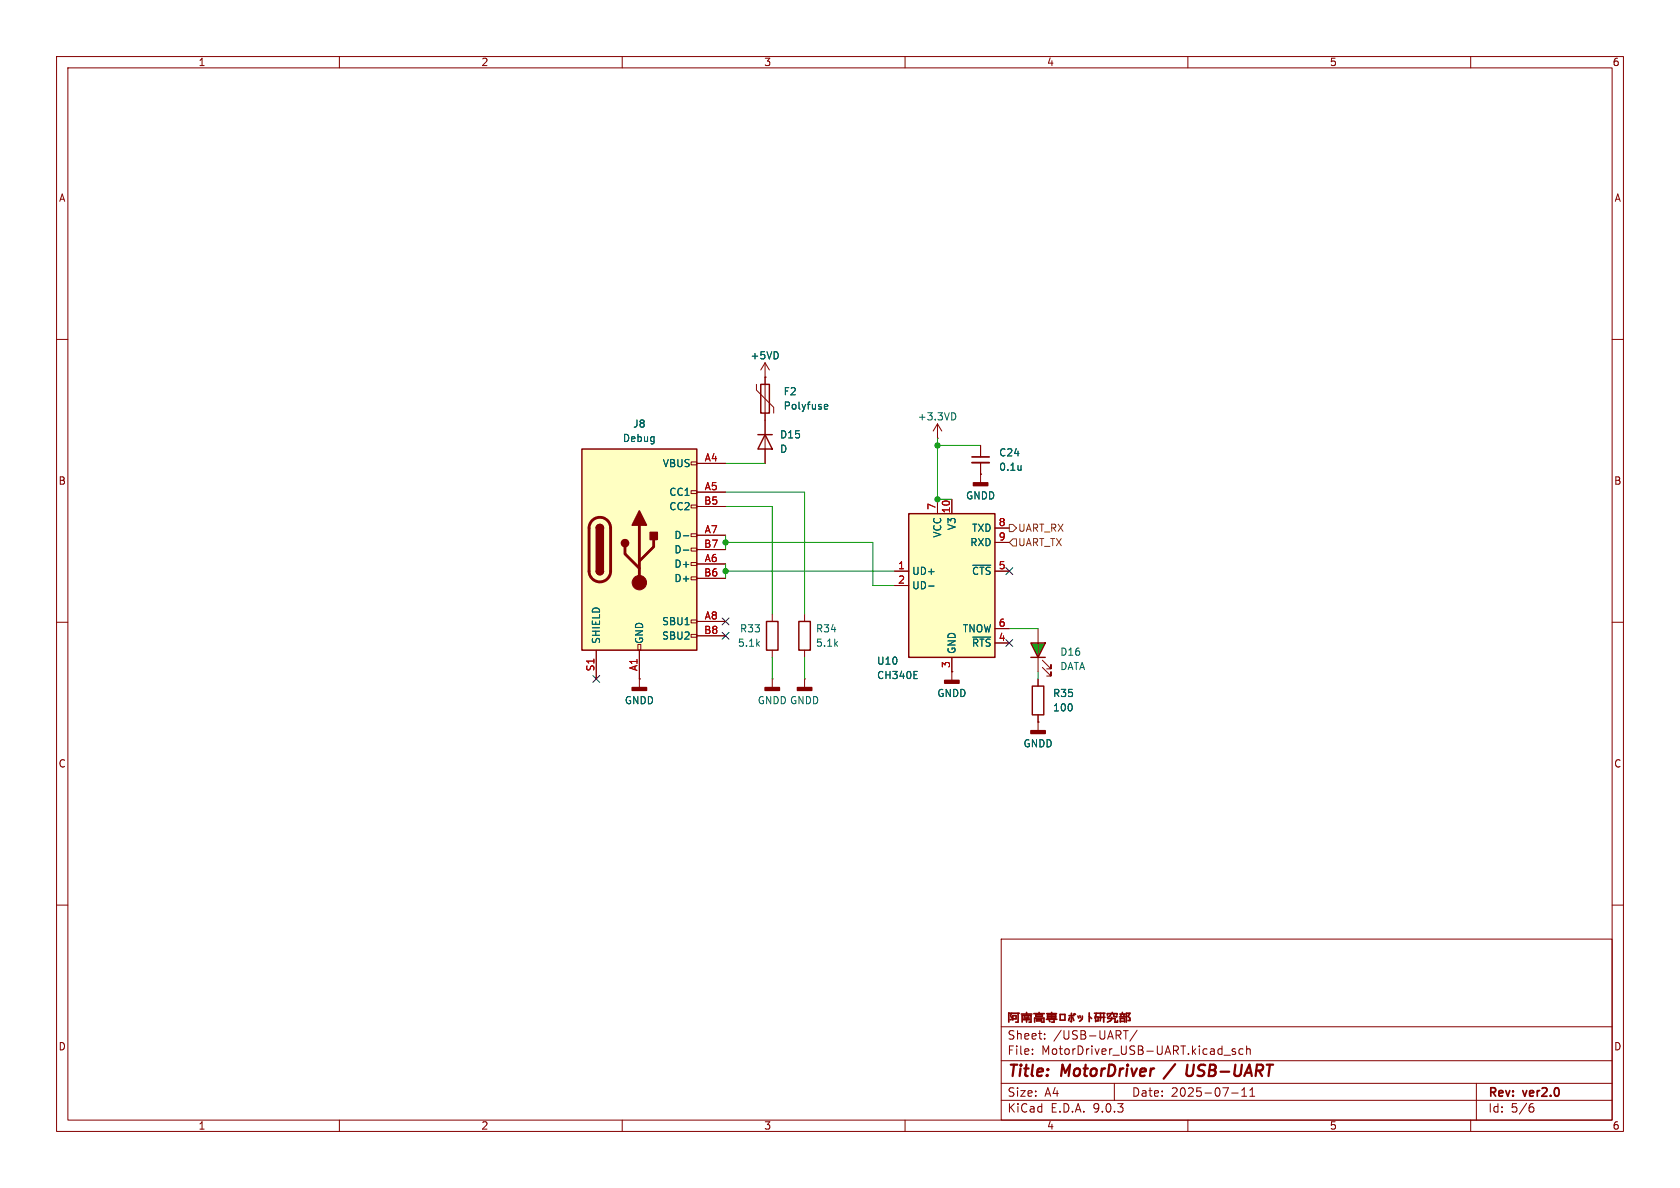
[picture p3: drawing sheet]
(kicad_sch
 (version 20250114)
 (generator "eeschema")
 (generator_version "9.0")
 (paper "A4")
 (title_block
  (title "MotorDriver / USB-UART")
  (date "2025-07-11")
  (rev "ver2.0")
  (company "阿南高専ロボット研究部"))
 (lib_symbols
  (symbol "Anan-Robo_Symbol_Library:+3.3VD"
   (power)
   (pin_numbers (hide yes))
   (pin_names
    (offset 0) (hide yes)) (exclude_from_sim no) (in_bom yes) (on_board yes)
   (property "Reference" "#PWR" (at 0 -3.81 0) (effects (font (size 1.27 1.27)) (hide yes)))
   (property "Value" "+3.3VD" (at 0 3.81 0) (effects (font (size 1.27 1.27))))
   (property "Footprint" "" (at 0 0 0) (effects (font (size 1.27 1.27)) (hide yes)))
   (property "Datasheet" "" (at 0 0 0) (effects (font (size 1.27 1.27)) (hide yes)))
   (property "Description" "Power symbol creates a global label with name \"+3.3VD\"" (at 0 0 0) (effects (font (size 1.27 1.27)) (hide yes)))
   (symbol "+3.3VD_0_1"
    (polyline (pts (xy -0.762 1.27) (xy 0 2.54)) (stroke (width 0) (type default)) (fill (type none)))
    (polyline (pts (xy 0 2.54) (xy 0.762 1.27)) (stroke (width 0) (type default)) (fill (type none)))
    (polyline (pts (xy 0 0) (xy 0 2.54)) (stroke (width 0) (type default)) (fill (type none))))
   (symbol "+3.3VD_1_1"
    (pin power_in line (at 0 0 90) (length 0) (name "~" (effects (font (size 1.27 1.27)))) (number "1" (effects (font (size 1.27 1.27))))))
   (embedded_fonts no))
  (symbol "Connector:USB_C_Receptacle_USB2.0_16P"
   (pin_names
    (offset 1.016)) (exclude_from_sim no) (in_bom yes) (on_board yes)
   (property "Reference" "J" (at 0 22.225 0) (effects (font (size 1.27 1.27))))
   (property "Value" "USB_C_Receptacle_USB2.0_16P" (at 0 19.685 0) (effects (font (size 1.27 1.27))))
   (property "Footprint" "" (at 3.81 0 0) (effects (font (size 1.27 1.27)) (hide yes)))
   (property "Datasheet" "https://www.usb.org/sites/default/files/documents/usb_type-c.zip" (at 3.81 0 0) (effects (font (size 1.27 1.27)) (hide yes)))
   (property "Description" "USB 2.0-only 16P Type-C Receptacle connector" (at 0 0 0) (effects (font (size 1.27 1.27)) (hide yes)))
   (symbol "USB_C_Receptacle_USB2.0_16P_0_0"
    (rectangle (start -0.254 -17.78) (end 0.254 -16.764) (stroke (width 0) (type default)) (fill (type none)))
    (rectangle (start 10.16 15.494) (end 9.144 14.986) (stroke (width 0) (type default)) (fill (type none)))
    (rectangle (start 10.16 10.414) (end 9.144 9.906) (stroke (width 0) (type default)) (fill (type none)))
    (rectangle (start 10.16 7.874) (end 9.144 7.366) (stroke (width 0) (type default)) (fill (type none)))
    (rectangle (start 10.16 2.794) (end 9.144 2.286) (stroke (width 0) (type default)) (fill (type none)))
    (rectangle (start 10.16 0.254) (end 9.144 -0.254) (stroke (width 0) (type default)) (fill (type none)))
    (rectangle (start 10.16 -2.286) (end 9.144 -2.794) (stroke (width 0) (type default)) (fill (type none)))
    (rectangle (start 10.16 -4.826) (end 9.144 -5.334) (stroke (width 0) (type default)) (fill (type none)))
    (rectangle (start 10.16 -12.446) (end 9.144 -12.954) (stroke (width 0) (type default)) (fill (type none)))
    (rectangle (start 10.16 -14.986) (end 9.144 -15.494) (stroke (width 0) (type default)) (fill (type none))))
   (symbol "USB_C_Receptacle_USB2.0_16P_0_1"
    (rectangle (start -10.16 17.78) (end 10.16 -17.78) (stroke (width 0.254) (type default)) (fill (type background)))
    (polyline (pts (xy -8.89 -3.81) (xy -8.89 3.81)) (stroke (width 0.508) (type default)) (fill (type none)))
    (rectangle (start -7.62 -3.81) (end -6.35 3.81) (stroke (width 0.254) (type default)) (fill (type outline)))
    (arc (start -7.62 3.81) (mid -6.985 4.4423) (end -6.35 3.81) (stroke (width 0.254) (type default)) (fill (type none)))
    (arc (start -7.62 3.81) (mid -6.985 4.4423) (end -6.35 3.81) (stroke (width 0.254) (type default)) (fill (type outline)))
    (arc (start -8.89 3.81) (mid -6.985 5.7067) (end -5.08 3.81) (stroke (width 0.508) (type default)) (fill (type none)))
    (arc (start -5.08 -3.81) (mid -6.985 -5.7067) (end -8.89 -3.81) (stroke (width 0.508) (type default)) (fill (type none)))
    (arc (start -6.35 -3.81) (mid -6.985 -4.4423) (end -7.62 -3.81) (stroke (width 0.254) (type default)) (fill (type none)))
    (arc (start -6.35 -3.81) (mid -6.985 -4.4423) (end -7.62 -3.81) (stroke (width 0.254) (type default)) (fill (type outline)))
    (polyline (pts (xy -5.08 3.81) (xy -5.08 -3.81)) (stroke (width 0.508) (type default)) (fill (type none)))
    (circle (center -2.54 1.143) (radius 0.635) (stroke (width 0.254) (type default)) (fill (type outline)))
    (polyline (pts (xy -1.27 4.318) (xy 0 6.858) (xy 1.27 4.318) (xy -1.27 4.318)) (stroke (width 0.254) (type default)) (fill (type outline)))
    (polyline (pts (xy 0 -2.032) (xy 2.54 0.508) (xy 2.54 1.778)) (stroke (width 0.508) (type default)) (fill (type none)))
    (polyline (pts (xy 0 -3.302) (xy -2.54 -0.762) (xy -2.54 0.508)) (stroke (width 0.508) (type default)) (fill (type none)))
    (polyline (pts (xy 0 -5.842) (xy 0 4.318)) (stroke (width 0.508) (type default)) (fill (type none)))
    (circle (center 0 -5.842) (radius 1.27) (stroke (width 0) (type default)) (fill (type outline)))
    (rectangle (start 1.905 1.778) (end 3.175 3.048) (stroke (width 0.254) (type default)) (fill (type outline))))
   (symbol "USB_C_Receptacle_USB2.0_16P_1_1"
    (pin passive line (at -7.62 -22.86 90) (length 5.08) (name "SHIELD" (effects (font (size 1.27 1.27)))) (number "S1" (effects (font (size 1.27 1.27)))))
    (pin passive line (at 0 -22.86 90) (length 5.08) (name "GND" (effects (font (size 1.27 1.27)))) (number "A1" (effects (font (size 1.27 1.27)))))
    (pin passive line (at 0 -22.86 90) (length 5.08) (hide yes) (name "GND" (effects (font (size 1.27 1.27)))) (number "A12" (effects (font (size 1.27 1.27)))))
    (pin passive line (at 0 -22.86 90) (length 5.08) (hide yes) (name "GND" (effects (font (size 1.27 1.27)))) (number "B1" (effects (font (size 1.27 1.27)))))
    (pin passive line (at 0 -22.86 90) (length 5.08) (hide yes) (name "GND" (effects (font (size 1.27 1.27)))) (number "B12" (effects (font (size 1.27 1.27)))))
    (pin passive line (at 15.24 15.24 180) (length 5.08) (name "VBUS" (effects (font (size 1.27 1.27)))) (number "A4" (effects (font (size 1.27 1.27)))))
    (pin passive line (at 15.24 15.24 180) (length 5.08) (hide yes) (name "VBUS" (effects (font (size 1.27 1.27)))) (number "A9" (effects (font (size 1.27 1.27)))))
    (pin passive line (at 15.24 15.24 180) (length 5.08) (hide yes) (name "VBUS" (effects (font (size 1.27 1.27)))) (number "B4" (effects (font (size 1.27 1.27)))))
    (pin passive line (at 15.24 15.24 180) (length 5.08) (hide yes) (name "VBUS" (effects (font (size 1.27 1.27)))) (number "B9" (effects (font (size 1.27 1.27)))))
    (pin bidirectional line (at 15.24 10.16 180) (length 5.08) (name "CC1" (effects (font (size 1.27 1.27)))) (number "A5" (effects (font (size 1.27 1.27)))))
    (pin bidirectional line (at 15.24 7.62 180) (length 5.08) (name "CC2" (effects (font (size 1.27 1.27)))) (number "B5" (effects (font (size 1.27 1.27)))))
    (pin bidirectional line (at 15.24 2.54 180) (length 5.08) (name "D-" (effects (font (size 1.27 1.27)))) (number "A7" (effects (font (size 1.27 1.27)))))
    (pin bidirectional line (at 15.24 0 180) (length 5.08) (name "D-" (effects (font (size 1.27 1.27)))) (number "B7" (effects (font (size 1.27 1.27)))))
    (pin bidirectional line (at 15.24 -2.54 180) (length 5.08) (name "D+" (effects (font (size 1.27 1.27)))) (number "A6" (effects (font (size 1.27 1.27)))))
    (pin bidirectional line (at 15.24 -5.08 180) (length 5.08) (name "D+" (effects (font (size 1.27 1.27)))) (number "B6" (effects (font (size 1.27 1.27)))))
    (pin bidirectional line (at 15.24 -12.7 180) (length 5.08) (name "SBU1" (effects (font (size 1.27 1.27)))) (number "A8" (effects (font (size 1.27 1.27)))))
    (pin bidirectional line (at 15.24 -15.24 180) (length 5.08) (name "SBU2" (effects (font (size 1.27 1.27)))) (number "B8" (effects (font (size 1.27 1.27))))))
   (embedded_fonts no))
  (symbol "Device:C_Small"
   (pin_numbers (hide yes))
   (pin_names
    (offset 0.254) (hide yes)) (exclude_from_sim no) (in_bom yes) (on_board yes)
   (property "Reference" "C" (at 0.254 1.778 0) (effects (font (size 1.27 1.27)) (justify left)))
   (property "Value" "C_Small" (at 0.254 -2.032 0) (effects (font (size 1.27 1.27)) (justify left)))
   (property "Footprint" "" (at 0 0 0) (effects (font (size 1.27 1.27)) (hide yes)))
   (property "Datasheet" "~" (at 0 0 0) (effects (font (size 1.27 1.27)) (hide yes)))
   (property "Description" "Unpolarized capacitor, small symbol" (at 0 0 0) (effects (font (size 1.27 1.27)) (hide yes)))
   (symbol "C_Small_0_1"
    (polyline (pts (xy -1.524 0.508) (xy 1.524 0.508)) (stroke (width 0.3048) (type default)) (fill (type none)))
    (polyline (pts (xy -1.524 -0.508) (xy 1.524 -0.508)) (stroke (width 0.3302) (type default)) (fill (type none))))
   (symbol "C_Small_1_1"
    (pin passive line (at 0 2.54 270) (length 2.032) (name "~" (effects (font (size 1.27 1.27)))) (number "1" (effects (font (size 1.27 1.27)))))
    (pin passive line (at 0 -2.54 90) (length 2.032) (name "~" (effects (font (size 1.27 1.27)))) (number "2" (effects (font (size 1.27 1.27))))))
   (embedded_fonts no))
  (symbol "Device:D"
   (pin_numbers (hide yes))
   (pin_names
    (offset 1.016) (hide yes)) (exclude_from_sim no) (in_bom yes) (on_board yes)
   (property "Reference" "D9" (at 1.2701 -2.54 90) (effects (font (size 1.27 1.27)) (justify right)))
   (property "Value" "DATA" (at -1.2699 -2.54 90) (effects (font (size 1.27 1.27)) (justify right)))
   (property "Footprint" "" (at 0 0 0) (effects (font (size 1.27 1.27)) (hide yes)))
   (property "Datasheet" "~" (at 0 0 0) (effects (font (size 1.27 1.27)) (hide yes)))
   (property "Description" "Diode" (at 0 0 0) (effects (font (size 1.27 1.27)) (hide yes)))
   (property "Sim.Device" "D" (at 0 0 0) (effects (font (size 1.27 1.27)) (hide yes)))
   (property "Sim.Pins" "1=K 2=A" (at 0 0 0) (effects (font (size 1.27 1.27)) (hide yes)))
   (symbol "D_0_1"
    (polyline (pts (xy -1.27 1.27) (xy -1.27 -1.27)) (stroke (width 0.254) (type default)) (fill (type none)))
    (polyline (pts (xy 1.27 1.27) (xy 1.27 -1.27) (xy -1.27 0) (xy 1.27 1.27)) (stroke (width 0.254) (type default)) (fill (type none)))
    (polyline (pts (xy 1.27 0) (xy -1.27 0)) (stroke (width 0) (type default)) (fill (type none))))
   (symbol "D_1_1"
    (pin passive line (at -3.81 0 0) (length 2.54) (name "K" (effects (font (size 1.27 1.27)))) (number "1" (effects (font (size 1.27 1.27)))))
    (pin passive line (at 3.81 0 180) (length 2.54) (name "A" (effects (font (size 1.27 1.27)))) (number "2" (effects (font (size 1.27 1.27))))))
   (embedded_fonts no))
  (symbol "Device:LED"
   (pin_numbers (hide yes))
   (pin_names
    (offset 1.016) (hide yes)) (exclude_from_sim no) (in_bom yes) (on_board yes)
   (property "Reference" "D10" (at -0.3174 -3.81 90) (effects (font (size 1.27 1.27)) (justify right)))
   (property "Value" "DATA" (at -2.8574 -3.81 90) (effects (font (size 1.27 1.27)) (justify right)))
   (property "Footprint" "" (at 0 0 0) (effects (font (size 1.27 1.27)) (hide yes)))
   (property "Datasheet" "~" (at 0 0 0) (effects (font (size 1.27 1.27)) (hide yes)))
   (property "Description" "Light emitting diode" (at 0 0 0) (effects (font (size 1.27 1.27)) (hide yes)))
   (property "Sim.Pins" "1=K 2=A" (at 0 0 0) (effects (font (size 1.27 1.27)) (hide yes)))
   (symbol "LED_0_1"
    (polyline (pts (xy -3.048 -0.762) (xy -4.572 -2.286) (xy -3.81 -2.286) (xy -4.572 -2.286) (xy -4.572 -1.524)) (stroke (width 0) (type default)) (fill (type none)))
    (polyline (pts (xy -1.778 -0.762) (xy -3.302 -2.286) (xy -2.54 -2.286) (xy -3.302 -2.286) (xy -3.302 -1.524)) (stroke (width 0) (type default)) (fill (type none)))
    (polyline (pts (xy -1.27 0) (xy 1.27 0)) (stroke (width 0) (type default)) (fill (type none)))
    (polyline (pts (xy -1.27 -1.27) (xy -1.27 1.27)) (stroke (width 0.254) (type default)) (fill (type none)))
    (polyline (pts (xy 1.27 -1.27) (xy 1.27 1.27) (xy -1.27 0) (xy 1.27 -1.27)) (stroke (width 0.254) (type default)) (fill (type color) (color 0 191 0 1))))
   (symbol "LED_1_1"
    (pin passive line (at -3.81 0 0) (length 2.54) (name "K" (effects (font (size 1.27 1.27)))) (number "1" (effects (font (size 1.27 1.27)))))
    (pin passive line (at 3.81 0 180) (length 2.54) (name "A" (effects (font (size 1.27 1.27)))) (number "2" (effects (font (size 1.27 1.27))))))
   (embedded_fonts no))
  (symbol "Device:Polyfuse"
   (pin_numbers (hide yes))
   (pin_names
    (offset 0)) (exclude_from_sim no) (in_bom yes) (on_board yes)
   (property "Reference" "F" (at -2.54 0 90) (effects (font (size 1.27 1.27))))
   (property "Value" "Polyfuse" (at 2.54 0 90) (effects (font (size 1.27 1.27))))
   (property "Footprint" "" (at 1.27 -5.08 0) (effects (font (size 1.27 1.27)) (justify left) (hide yes)))
   (property "Datasheet" "~" (at 0 0 0) (effects (font (size 1.27 1.27)) (hide yes)))
   (property "Description" "Resettable fuse, polymeric positive temperature coefficient" (at 0 0 0) (effects (font (size 1.27 1.27)) (hide yes)))
   (symbol "Polyfuse_0_1"
    (polyline (pts (xy -1.524 2.54) (xy -1.524 1.524) (xy 1.524 -1.524) (xy 1.524 -2.54)) (stroke (width 0) (type default)) (fill (type none)))
    (rectangle (start -0.762 2.54) (end 0.762 -2.54) (stroke (width 0.254) (type default)) (fill (type none)))
    (polyline (pts (xy 0 2.54) (xy 0 -2.54)) (stroke (width 0) (type default)) (fill (type none))))
   (symbol "Polyfuse_1_1"
    (pin passive line (at 0 3.81 270) (length 1.27) (name "~" (effects (font (size 1.27 1.27)))) (number "1" (effects (font (size 1.27 1.27)))))
    (pin passive line (at 0 -3.81 90) (length 1.27) (name "~" (effects (font (size 1.27 1.27)))) (number "2" (effects (font (size 1.27 1.27))))))
   (embedded_fonts no))
  (symbol "Device:R"
   (pin_numbers (hide yes))
   (pin_names
    (offset 0)) (exclude_from_sim no) (in_bom yes) (on_board yes)
   (property "Reference" "R" (at 2.032 0 90) (effects (font (size 1.27 1.27))))
   (property "Value" "R" (at 0 0 90) (effects (font (size 1.27 1.27))))
   (property "Footprint" "" (at -1.778 0 90) (effects (font (size 1.27 1.27)) (hide yes)))
   (property "Datasheet" "~" (at 0 0 0) (effects (font (size 1.27 1.27)) (hide yes)))
   (property "Description" "Resistor" (at 0 0 0) (effects (font (size 1.27 1.27)) (hide yes)))
   (symbol "R_0_1"
    (rectangle (start -1.016 -2.54) (end 1.016 2.54) (stroke (width 0.254) (type default)) (fill (type none))))
   (symbol "R_1_1"
    (pin passive line (at 0 3.81 270) (length 1.27) (name "~" (effects (font (size 1.27 1.27)))) (number "1" (effects (font (size 1.27 1.27)))))
    (pin passive line (at 0 -3.81 90) (length 1.27) (name "~" (effects (font (size 1.27 1.27)))) (number "2" (effects (font (size 1.27 1.27))))))
   (embedded_fonts no))
  (symbol "Interface_USB:CH340E" (exclude_from_sim no) (in_bom yes) (on_board yes)
   (property "Reference" "U" (at -5.08 13.97 0) (effects (font (size 1.27 1.27)) (justify right)))
   (property "Value" "CH340E" (at 1.27 13.97 0) (effects (font (size 1.27 1.27)) (justify left)))
   (property "Footprint" "Package_SO:MSOP-10_3x3mm_P0.5mm" (at 1.27 -13.97 0) (effects (font (size 1.27 1.27)) (justify left) (hide yes)))
   (property "Datasheet" "https://www.mpja.com/download/35227cpdata.pdf" (at -8.89 20.32 0) (effects (font (size 1.27 1.27)) (hide yes)))
   (property "Description" "USB serial converter, UART, MSOP-10" (at 0 0 0) (effects (font (size 1.27 1.27)) (hide yes)))
   (symbol "CH340E_0_1"
    (rectangle (start -7.62 12.7) (end 7.62 -12.7) (stroke (width 0.254) (type default)) (fill (type background))))
   (symbol "CH340E_1_1"
    (pin bidirectional line (at -10.16 2.54 0) (length 2.54) (name "UD+" (effects (font (size 1.27 1.27)))) (number "1" (effects (font (size 1.27 1.27)))))
    (pin bidirectional line (at -10.16 0 0) (length 2.54) (name "UD-" (effects (font (size 1.27 1.27)))) (number "2" (effects (font (size 1.27 1.27)))))
    (pin power_in line (at -2.54 15.24 270) (length 2.54) (name "VCC" (effects (font (size 1.27 1.27)))) (number "7" (effects (font (size 1.27 1.27)))))
    (pin power_out line (at 0 15.24 270) (length 2.54) (name "V3" (effects (font (size 1.27 1.27)))) (number "10" (effects (font (size 1.27 1.27)))))
    (pin power_in line (at 0 -15.24 90) (length 2.54) (name "GND" (effects (font (size 1.27 1.27)))) (number "3" (effects (font (size 1.27 1.27)))))
    (pin output line (at 10.16 10.16 180) (length 2.54) (name "TXD" (effects (font (size 1.27 1.27)))) (number "8" (effects (font (size 1.27 1.27)))))
    (pin input line (at 10.16 7.62 180) (length 2.54) (name "RXD" (effects (font (size 1.27 1.27)))) (number "9" (effects (font (size 1.27 1.27)))))
    (pin input line (at 10.16 2.54 180) (length 2.54) (name "~{CTS}" (effects (font (size 1.27 1.27)))) (number "5" (effects (font (size 1.27 1.27)))))
    (pin output line (at 10.16 -7.62 180) (length 2.54) (name "TNOW" (effects (font (size 1.27 1.27)))) (number "6" (effects (font (size 1.27 1.27)))))
    (pin output line (at 10.16 -10.16 180) (length 2.54) (name "~{RTS}" (effects (font (size 1.27 1.27)))) (number "4" (effects (font (size 1.27 1.27))))))
   (embedded_fonts no))
  (symbol "power:+5VD"
   (power)
   (pin_numbers (hide yes))
   (pin_names
    (offset 0) (hide yes)) (exclude_from_sim no) (in_bom yes) (on_board yes)
   (property "Reference" "#PWR" (at 0 -3.81 0) (effects (font (size 1.27 1.27)) (hide yes)))
   (property "Value" "+5VD" (at 0 3.556 0) (effects (font (size 1.27 1.27))))
   (property "Footprint" "" (at 0 0 0) (effects (font (size 1.27 1.27)) (hide yes)))
   (property "Datasheet" "" (at 0 0 0) (effects (font (size 1.27 1.27)) (hide yes)))
   (property "Description" "Power symbol creates a global label with name \"+5VD\"" (at 0 0 0) (effects (font (size 1.27 1.27)) (hide yes)))
   (symbol "+5VD_0_1"
    (polyline (pts (xy -0.762 1.27) (xy 0 2.54)) (stroke (width 0) (type default)) (fill (type none)))
    (polyline (pts (xy 0 2.54) (xy 0.762 1.27)) (stroke (width 0) (type default)) (fill (type none)))
    (polyline (pts (xy 0 0) (xy 0 2.54)) (stroke (width 0) (type default)) (fill (type none))))
   (symbol "+5VD_1_1"
    (pin power_in line (at 0 0 90) (length 0) (name "~" (effects (font (size 1.27 1.27)))) (number "1" (effects (font (size 1.27 1.27))))))
   (embedded_fonts no))
  (symbol "power:GNDD"
   (power)
   (pin_numbers (hide yes))
   (pin_names
    (offset 0) (hide yes)) (exclude_from_sim no) (in_bom yes) (on_board yes)
   (property "Reference" "#PWR" (at 0 -6.35 0) (effects (font (size 1.27 1.27)) (hide yes)))
   (property "Value" "GNDD" (at 0 -3.175 0) (effects (font (size 1.27 1.27))))
   (property "Footprint" "" (at 0 0 0) (effects (font (size 1.27 1.27)) (hide yes)))
   (property "Datasheet" "" (at 0 0 0) (effects (font (size 1.27 1.27)) (hide yes)))
   (property "Description" "Power symbol creates a global label with name \"GNDD\" , digital ground" (at 0 0 0) (effects (font (size 1.27 1.27)) (hide yes)))
   (symbol "GNDD_0_1"
    (rectangle (start -1.27 -1.524) (end 1.27 -2.032) (stroke (width 0.254) (type default)) (fill (type outline)))
    (polyline (pts (xy 0 0) (xy 0 -1.524)) (stroke (width 0) (type default)) (fill (type none))))
   (symbol "GNDD_1_1"
    (pin power_in line (at 0 0 270) (length 0) (name "~" (effects (font (size 1.27 1.27)))) (number "1" (effects (font (size 1.27 1.27))))))
   (embedded_fonts no)))
 (junction
  (at 128.27 100.965)
  (diameter 0)
  (color 0 0 0 0))
 (junction
  (at 165.735 88.265)
  (diameter 0)
  (color 0 0 0 0))
 (junction
  (at 128.27 95.885)
  (diameter 0)
  (color 0 0 0 0))
 (junction
  (at 165.735 78.74)
  (diameter 0)
  (color 0 0 0 0))
 (no_connect
  (at 128.27 112.395))
 (no_connect
  (at 105.41 120.015))
 (no_connect
  (at 178.435 113.665))
 (no_connect
  (at 178.435 100.965))
 (no_connect
  (at 128.27 109.855))
 (wire
  (pts (xy 136.525 116.205) (xy 136.525 120.015))
  (stroke (width 0) (type default)))
 (wire
  (pts (xy 154.305 103.505) (xy 154.305 95.885))
  (stroke (width 0) (type default)))
 (wire
  (pts (xy 165.735 88.265) (xy 168.275 88.265))
  (stroke (width 0) (type default)))
 (wire
  (pts (xy 173.355 78.74) (xy 165.735 78.74))
  (stroke (width 0) (type default)))
 (wire
  (pts (xy 128.27 81.915) (xy 135.255 81.915))
  (stroke (width 0) (type default)))
 (wire
  (pts (xy 158.115 103.505) (xy 154.305 103.505))
  (stroke (width 0) (type default)))
 (wire
  (pts (xy 128.27 86.995) (xy 142.24 86.995))
  (stroke (width 0) (type default)))
 (wire
  (pts (xy 154.305 95.885) (xy 128.27 95.885))
  (stroke (width 0) (type default)))
 (wire
  (pts (xy 142.24 86.995) (xy 142.24 108.585))
  (stroke (width 0) (type default)))
 (wire
  (pts (xy 128.27 100.965) (xy 158.115 100.965))
  (stroke (width 0) (type default)))
 (wire
  (pts (xy 128.27 99.695) (xy 128.27 100.965))
  (stroke (width 0) (type default)))
 (wire
  (pts (xy 128.27 89.535) (xy 136.525 89.535))
  (stroke (width 0) (type default)))
 (wire
  (pts (xy 183.515 118.745) (xy 183.515 120.015))
  (stroke (width 0) (type default)))
 (wire
  (pts (xy 128.27 94.615) (xy 128.27 95.885))
  (stroke (width 0) (type default)))
 (wire
  (pts (xy 136.525 89.535) (xy 136.525 108.585))
  (stroke (width 0) (type default)))
 (wire
  (pts (xy 165.735 78.74) (xy 165.735 88.265))
  (stroke (width 0) (type default)))
 (wire
  (pts (xy 128.27 100.965) (xy 128.27 102.235))
  (stroke (width 0) (type default)))
 (wire
  (pts (xy 128.27 95.885) (xy 128.27 97.155))
  (stroke (width 0) (type default)))
 (wire
  (pts (xy 178.435 111.125) (xy 183.515 111.125))
  (stroke (width 0) (type default)))
 (wire
  (pts (xy 165.735 77.47) (xy 165.735 78.74))
  (stroke (width 0) (type default)))
 (wire
  (pts (xy 142.24 116.205) (xy 142.24 120.015))
  (stroke (width 0) (type default)))
 (hierarchical_label "UART_TX"
  (shape input)
  (at 178.435 95.885 0)
  (effects (font (size 1.27 1.27)) (justify left)))
 (hierarchical_label "UART_RX"
  (shape output)
  (at 178.435 93.345 0)
  (effects (font (size 1.27 1.27)) (justify left)))
 (symbol
  (lib_id "Connector:USB_C_Receptacle_USB2.0_16P")
  (at 113.03 97.155 0)
  (unit 1)
  (exclude_from_sim no)
  (in_bom yes)
  (on_board yes)
  (dnp no)
  (property "Reference" "J8" (at 113.03 74.93 0) (effects (font (size 1.27 1.27))))
  (property "Value" "Debug" (at 113.03 77.47 0) (effects (font (size 1.27 1.27))))
  (property "Footprint" "Connector_USB:USB_C_Receptacle_GCT_USB4105-xx-A_16P_TopMnt_Horizontal" (at 116.84 97.155 0) (effects (font (size 1.27 1.27)) (hide yes)))
  (property "Datasheet" "https://www.usb.org/sites/default/files/documents/usb_type-c.zip" (at 116.84 97.155 0) (effects (font (size 1.27 1.27)) (hide yes)))
  (property "Description" "USB 2.0-only 16P Type-C Receptacle connector" (at 113.03 97.155 0) (effects (font (size 1.27 1.27)) (hide yes)))
  (property "Name" "5077CR-16-SMC2-BK-TR" (at 113.03 97.155 0) (effects (font (size 1.27 1.27)) (hide yes)))
  (property "URL" "https://akizukidenshi.com/catalog/g/g114356/" (at 113.03 97.155 0) (effects (font (size 1.27 1.27)) (hide yes)))
  (property "Price" "110" (at 113.03 97.155 0) (effects (font (size 1.27 1.27)) (hide yes)))
  (pin "B8")
  (pin "B1")
  (pin "B4")
  (pin "B12")
  (pin "B9")
  (pin "A12")
  (pin "B5")
  (pin "A7")
  (pin "B7")
  (pin "A6")
  (pin "A9")
  (pin "B6")
  (pin "A5")
  (pin "A8")
  (pin "S1")
  (pin "A1")
  (pin "A4"))
 (symbol
  (lib_id "Device:Polyfuse")
  (at 135.255 70.485 0)
  (unit 1)
  (exclude_from_sim no)
  (in_bom yes)
  (on_board yes)
  (dnp no)
  (fields_autoplaced yes)
  (property "Reference" "F2" (at 138.43 69.2149 0) (effects (font (size 1.27 1.27)) (justify left)))
  (property "Value" "Polyfuse" (at 138.43 71.7549 0) (effects (font (size 1.27 1.27)) (justify left)))
  (property "Footprint" "Anan-Robo_Footprint_Library:MF-FSMF" (at 136.525 75.565 0) (effects (font (size 1.27 1.27)) (justify left) (hide yes)))
  (property "Datasheet" "~" (at 135.255 70.485 0) (effects (font (size 1.27 1.27)) (hide yes)))
  (property "Description" "Resettable fuse, polymeric positive temperature coefficient" (at 135.255 70.485 0) (effects (font (size 1.27 1.27)) (hide yes)))
  (property "Name" "MF-FSMF020X-2" (at 135.255 70.485 0) (effects (font (size 1.27 1.27)) (hide yes)))
  (property "URL" "https://akizukidenshi.com/catalog/g/g114311/" (at 135.255 70.485 0) (effects (font (size 1.27 1.27)) (hide yes)))
  (property "Price" "20" (at 135.255 70.485 0) (effects (font (size 1.27 1.27)) (hide yes)))
  (pin "2")
  (pin "1"))
 (symbol
  (lib_id "Device:R")
  (at 183.515 123.825 0)
  (unit 1)
  (exclude_from_sim no)
  (in_bom yes)
  (on_board yes)
  (dnp no)
  (property "Reference" "R35" (at 186.055 122.555 0) (effects (font (size 1.27 1.27)) (justify left)))
  (property "Value" "100" (at 186.055 125.095 0) (effects (font (size 1.27 1.27)) (justify left)))
  (property "Footprint" "Resistor_SMD:R_0603_1608Metric" (at 181.737 123.825 90) (effects (font (size 1.27 1.27)) (hide yes)))
  (property "Datasheet" "~" (at 183.515 123.825 0) (effects (font (size 1.27 1.27)) (hide yes)))
  (property "Description" "Resistor" (at 183.515 123.825 0) (effects (font (size 1.27 1.27)) (hide yes)))
  (property "Name" "ESR03EZPJ101" (at 183.515 123.825 0) (effects (font (size 1.27 1.27)) (hide yes)))
  (property "URL" "https://www.digikey.jp/ja/products/detail/rohm-semiconductor/ESR03EZPJ101/1983452" (at 183.515 123.825 0) (effects (font (size 1.27 1.27)) (hide yes)))
  (property "Price" "22" (at 183.515 123.825 0) (effects (font (size 1.27 1.27)) (hide yes)))
  (pin "1")
  (pin "2"))
 (symbol
  (lib_id "Anan-Robo_Symbol_Library:+3.3VD")
  (at 165.735 77.47 0)
  (unit 1)
  (exclude_from_sim no)
  (in_bom yes)
  (on_board yes)
  (dnp no)
  (property "Reference" "#PWR073" (at 165.735 81.28 0) (effects (font (size 1.27 1.27)) (hide yes)))
  (property "Value" "+3.3VD" (at 165.735 73.66 0) (effects (font (size 1.27 1.27))))
  (property "Footprint" "" (at 165.735 77.47 0) (effects (font (size 1.27 1.27)) (hide yes)))
  (property "Datasheet" "" (at 165.735 77.47 0) (effects (font (size 1.27 1.27)) (hide yes)))
  (property "Description" "Power symbol creates a global label with name \"+3.3VD\"" (at 165.735 77.47 0) (effects (font (size 1.27 1.27)) (hide yes)))
  (pin "1"))
 (symbol
  (lib_id "power:+5VD")
  (at 135.255 66.675 0)
  (unit 1)
  (exclude_from_sim no)
  (in_bom yes)
  (on_board yes)
  (dnp no)
  (property "Reference" "#PWR070" (at 135.255 70.485 0) (effects (font (size 1.27 1.27)) (hide yes)))
  (property "Value" "+5VD" (at 135.255 62.865 0) (effects (font (size 1.27 1.27))))
  (property "Footprint" "" (at 135.255 66.675 0) (effects (font (size 1.27 1.27)) (hide yes)))
  (property "Datasheet" "" (at 135.255 66.675 0) (effects (font (size 1.27 1.27)) (hide yes)))
  (property "Description" "Power symbol creates a global label with name \"+5VD\"" (at 135.255 66.675 0) (effects (font (size 1.27 1.27)) (hide yes)))
  (pin "1"))
 (symbol
  (lib_id "Interface_USB:CH340E")
  (at 168.275 103.505 0)
  (unit 1)
  (exclude_from_sim no)
  (in_bom yes)
  (on_board yes)
  (dnp no)
  (property "Reference" "U10" (at 154.94 116.84 0) (effects (font (size 1.27 1.27)) (justify left)))
  (property "Value" "CH340E" (at 154.94 119.38 0) (effects (font (size 1.27 1.27)) (justify left)))
  (property "Footprint" "Package_SO:MSOP-10_3x3mm_P0.5mm" (at 169.545 117.475 0) (effects (font (size 1.27 1.27)) (justify left) (hide yes)))
  (property "Datasheet" "https://www.mpja.com/download/35227cpdata.pdf" (at 159.385 83.185 0) (effects (font (size 1.27 1.27)) (hide yes)))
  (property "Description" "USB serial converter, UART, MSOP-10" (at 168.275 103.505 0) (effects (font (size 1.27 1.27)) (hide yes)))
  (property "Name" "CH340E" (at 168.275 103.505 0) (effects (font (size 1.27 1.27)) (hide yes)))
  (property "URL" "https://akizukidenshi.com/catalog/g/g113543/" (at 168.275 103.505 0) (effects (font (size 1.27 1.27)) (hide yes)))
  (property "Price" "90" (at 168.275 103.505 0) (effects (font (size 1.27 1.27)) (hide yes)))
  (pin "9")
  (pin "6")
  (pin "1")
  (pin "8")
  (pin "2")
  (pin "7")
  (pin "5")
  (pin "3")
  (pin "4")
  (pin "10"))
 (symbol
  (lib_id "Device:C_Small")
  (at 173.355 81.28 0)
  (unit 1)
  (exclude_from_sim no)
  (in_bom yes)
  (on_board yes)
  (dnp no)
  (fields_autoplaced yes)
  (property "Reference" "C24" (at 176.53 80.0162 0) (effects (font (size 1.27 1.27)) (justify left)))
  (property "Value" "0.1u" (at 176.53 82.5562 0) (effects (font (size 1.27 1.27)) (justify left)))
  (property "Footprint" "Capacitor_SMD:C_0603_1608Metric" (at 173.355 81.28 0) (effects (font (size 1.27 1.27)) (hide yes)))
  (property "Datasheet" "~" (at 173.355 81.28 0) (effects (font (size 1.27 1.27)) (hide yes)))
  (property "Description" "Unpolarized capacitor, small symbol" (at 173.355 81.28 0) (effects (font (size 1.27 1.27)) (hide yes)))
  (property "Name" "GCJ188R91H124KA01D" (at 173.355 81.28 0) (effects (font (size 1.27 1.27)) (hide yes)))
  (property "URL" "https://www.digikey.jp/ja/products/detail/murata-electronics/GCJ188R91H124KA01D/13401917" (at 173.355 81.28 0) (effects (font (size 1.27 1.27)) (hide yes)))
  (property "Price" "36" (at 173.355 81.28 0) (effects (font (size 1.27 1.27)) (hide yes)))
  (pin "1")
  (pin "2"))
 (symbol
  (lib_id "power:GNDD")
  (at 173.355 83.82 0)
  (unit 1)
  (exclude_from_sim no)
  (in_bom yes)
  (on_board yes)
  (dnp no)
  (fields_autoplaced yes)
  (property "Reference" "#PWR075" (at 173.355 90.17 0) (effects (font (size 1.27 1.27)) (hide yes)))
  (property "Value" "GNDD" (at 173.355 87.63 0) (effects (font (size 1.27 1.27))))
  (property "Footprint" "" (at 173.355 83.82 0) (effects (font (size 1.27 1.27)) (hide yes)))
  (property "Datasheet" "" (at 173.355 83.82 0) (effects (font (size 1.27 1.27)) (hide yes)))
  (property "Description" "Power symbol creates a global label with name \"GNDD\" , digital ground" (at 173.355 83.82 0) (effects (font (size 1.27 1.27)) (hide yes)))
  (pin "1"))
 (symbol
  (lib_id "power:GNDD")
  (at 113.03 120.015 0)
  (unit 1)
  (exclude_from_sim no)
  (in_bom yes)
  (on_board yes)
  (dnp no)
  (fields_autoplaced yes)
  (property "Reference" "#PWR069" (at 113.03 126.365 0) (effects (font (size 1.27 1.27)) (hide yes)))
  (property "Value" "GNDD" (at 113.03 123.825 0) (effects (font (size 1.27 1.27))))
  (property "Footprint" "" (at 113.03 120.015 0) (effects (font (size 1.27 1.27)) (hide yes)))
  (property "Datasheet" "" (at 113.03 120.015 0) (effects (font (size 1.27 1.27)) (hide yes)))
  (property "Description" "Power symbol creates a global label with name \"GNDD\" , digital ground" (at 113.03 120.015 0) (effects (font (size 1.27 1.27)) (hide yes)))
  (pin "1"))
 (symbol
  (lib_id "Device:R")
  (at 136.525 112.395 0)
  (unit 1)
  (exclude_from_sim no)
  (in_bom yes)
  (on_board yes)
  (dnp no)
  (property "Reference" "R33" (at 134.62 111.125 0) (effects (font (size 1.27 1.27)) (justify right)))
  (property "Value" "5.1k" (at 134.62 113.665 0) (effects (font (size 1.27 1.27)) (justify right)))
  (property "Footprint" "Resistor_SMD:R_0603_1608Metric" (at 134.747 112.395 90) (effects (font (size 1.27 1.27)) (hide yes)))
  (property "Datasheet" "~" (at 136.525 112.395 0) (effects (font (size 1.27 1.27)) (hide yes)))
  (property "Description" "Resistor" (at 136.525 112.395 0) (effects (font (size 1.27 1.27)) (hide yes)))
  (property "Name" "ESR03EZPJ512" (at 136.525 112.395 0) (effects (font (size 1.27 1.27)) (hide yes)))
  (property "URL" "https://www.digikey.jp/ja/products/detail/rohm-semiconductor/ESR03EZPJ512/1762735" (at 136.525 112.395 0) (effects (font (size 1.27 1.27)) (hide yes)))
  (property "Price" "22" (at 136.525 112.395 0) (effects (font (size 1.27 1.27)) (hide yes)))
  (pin "1")
  (pin "2"))
 (symbol
  (lib_id "Device:R")
  (at 142.24 112.395 0)
  (unit 1)
  (exclude_from_sim no)
  (in_bom yes)
  (on_board yes)
  (dnp no)
  (property "Reference" "R34" (at 144.145 111.125 0) (effects (font (size 1.27 1.27)) (justify left)))
  (property "Value" "5.1k" (at 144.145 113.665 0) (effects (font (size 1.27 1.27)) (justify left)))
  (property "Footprint" "Resistor_SMD:R_0603_1608Metric" (at 140.462 112.395 90) (effects (font (size 1.27 1.27)) (hide yes)))
  (property "Datasheet" "~" (at 142.24 112.395 0) (effects (font (size 1.27 1.27)) (hide yes)))
  (property "Description" "Resistor" (at 142.24 112.395 0) (effects (font (size 1.27 1.27)) (hide yes)))
  (property "Name" "ESR03EZPJ512" (at 142.24 112.395 0) (effects (font (size 1.27 1.27)) (hide yes)))
  (property "URL" "https://www.digikey.jp/ja/products/detail/rohm-semiconductor/ESR03EZPJ512/1762735" (at 142.24 112.395 0) (effects (font (size 1.27 1.27)) (hide yes)))
  (property "Price" "22" (at 142.24 112.395 0) (effects (font (size 1.27 1.27)) (hide yes)))
  (pin "1")
  (pin "2"))
 (symbol
  (lib_id "power:GNDD")
  (at 183.515 127.635 0)
  (unit 1)
  (exclude_from_sim no)
  (in_bom yes)
  (on_board yes)
  (dnp no)
  (fields_autoplaced yes)
  (property "Reference" "#PWR076" (at 183.515 133.985 0) (effects (font (size 1.27 1.27)) (hide yes)))
  (property "Value" "GNDD" (at 183.515 131.445 0) (effects (font (size 1.27 1.27))))
  (property "Footprint" "" (at 183.515 127.635 0) (effects (font (size 1.27 1.27)) (hide yes)))
  (property "Datasheet" "" (at 183.515 127.635 0) (effects (font (size 1.27 1.27)) (hide yes)))
  (property "Description" "Power symbol creates a global label with name \"GNDD\" , digital ground" (at 183.515 127.635 0) (effects (font (size 1.27 1.27)) (hide yes)))
  (pin "1"))
 (symbol
  (lib_id "power:GNDD")
  (at 168.275 118.745 0)
  (unit 1)
  (exclude_from_sim no)
  (in_bom yes)
  (on_board yes)
  (dnp no)
  (fields_autoplaced yes)
  (property "Reference" "#PWR074" (at 168.275 125.095 0) (effects (font (size 1.27 1.27)) (hide yes)))
  (property "Value" "GNDD" (at 168.275 122.555 0) (effects (font (size 1.27 1.27))))
  (property "Footprint" "" (at 168.275 118.745 0) (effects (font (size 1.27 1.27)) (hide yes)))
  (property "Datasheet" "" (at 168.275 118.745 0) (effects (font (size 1.27 1.27)) (hide yes)))
  (property "Description" "Power symbol creates a global label with name \"GNDD\" , digital ground" (at 168.275 118.745 0) (effects (font (size 1.27 1.27)) (hide yes)))
  (pin "1"))
 (symbol
  (lib_id "Device:D")
  (at 135.255 78.105 270)
  (unit 1)
  (exclude_from_sim no)
  (in_bom yes)
  (on_board yes)
  (dnp no)
  (property "Reference" "D15" (at 137.795 76.835 90) (effects (font (size 1.27 1.27)) (justify left)))
  (property "Value" "D" (at 137.795 79.375 90) (effects (font (size 1.27 1.27)) (justify left)))
  (property "Footprint" "Diode_SMD:Nexperia_CFP3_SOD-123W" (at 135.255 78.105 0) (effects (font (size 1.27 1.27)) (hide yes)))
  (property "Datasheet" "~" (at 135.255 78.105 0) (effects (font (size 1.27 1.27)) (hide yes)))
  (property "Description" "Diode" (at 135.255 78.105 0) (effects (font (size 1.27 1.27)) (hide yes)))
  (property "Sim.Device" "D" (at 135.255 78.105 0) (effects (font (size 1.27 1.27)) (hide yes)))
  (property "Sim.Pins" "1=K 2=A" (at 135.255 78.105 0) (effects (font (size 1.27 1.27)) (hide yes)))
  (property "Name" "PMEG3010ER,115" (at 135.255 78.105 90) (effects (font (size 1.27 1.27)) (hide yes)))
  (property "URL" "https://www.digikey.jp/ja/products/detail/nexperia-usa-inc/PMEG3010ER-115/2119868 " (at 135.255 78.105 90) (effects (font (size 1.27 1.27)) (hide yes)))
  (property "Price" "30" (at 135.255 78.105 90) (effects (font (size 1.27 1.27)) (hide yes)))
  (pin "2")
  (pin "1"))
 (symbol
  (lib_id "power:GNDD")
  (at 136.525 120.015 0)
  (unit 1)
  (exclude_from_sim no)
  (in_bom yes)
  (on_board yes)
  (dnp no)
  (fields_autoplaced yes)
  (property "Reference" "#PWR071" (at 136.525 126.365 0) (effects (font (size 1.27 1.27)) (hide yes)))
  (property "Value" "GNDD" (at 136.525 123.825 0) (effects (font (size 1.27 1.27))))
  (property "Footprint" "" (at 136.525 120.015 0) (effects (font (size 1.27 1.27)) (hide yes)))
  (property "Datasheet" "" (at 136.525 120.015 0) (effects (font (size 1.27 1.27)) (hide yes)))
  (property "Description" "Power symbol creates a global label with name \"GNDD\" , digital ground" (at 136.525 120.015 0) (effects (font (size 1.27 1.27)) (hide yes)))
  (pin "1"))
 (symbol
  (lib_id "power:GNDD")
  (at 142.24 120.015 0)
  (unit 1)
  (exclude_from_sim no)
  (in_bom yes)
  (on_board yes)
  (dnp no)
  (fields_autoplaced yes)
  (property "Reference" "#PWR072" (at 142.24 126.365 0) (effects (font (size 1.27 1.27)) (hide yes)))
  (property "Value" "GNDD" (at 142.24 123.825 0) (effects (font (size 1.27 1.27))))
  (property "Footprint" "" (at 142.24 120.015 0) (effects (font (size 1.27 1.27)) (hide yes)))
  (property "Datasheet" "" (at 142.24 120.015 0) (effects (font (size 1.27 1.27)) (hide yes)))
  (property "Description" "Power symbol creates a global label with name \"GNDD\" , digital ground" (at 142.24 120.015 0) (effects (font (size 1.27 1.27)) (hide yes)))
  (pin "1"))
 (symbol
  (lib_id "Device:LED")
  (at 183.515 114.935 90)
  (unit 1)
  (exclude_from_sim no)
  (in_bom yes)
  (on_board yes)
  (dnp no)
  (fields_autoplaced yes)
  (property "Reference" "D16" (at 187.325 115.2524 90) (effects (font (size 1.27 1.27)) (justify right)))
  (property "Value" "DATA" (at 187.325 117.7924 90) (effects (font (size 1.27 1.27)) (justify right)))
  (property "Footprint" "LED_SMD:LED_0603_1608Metric" (at 183.515 114.935 0) (effects (font (size 1.27 1.27)) (hide yes)))
  (property "Datasheet" "~" (at 183.515 114.935 0) (effects (font (size 1.27 1.27)) (hide yes)))
  (property "Description" "Light emitting diode" (at 183.515 114.935 0) (effects (font (size 1.27 1.27)) (hide yes)))
  (property "Sim.Pins" "1=K 2=A" (at 183.515 114.935 0) (effects (font (size 1.27 1.27)) (hide yes)))
  (property "Name" "SML-D14MWT86A" (at 183.515 114.935 90) (effects (font (size 1.27 1.27)) (hide yes)))
  (property "URL" "https://www.digikey.jp/ja/products/detail/rohm-semiconductor/SML-D14MWT86A/9448204" (at 183.515 114.935 90) (effects (font (size 1.27 1.27)) (hide yes)))
  (property "Price" "53" (at 183.515 114.935 90) (effects (font (size 1.27 1.27)) (hide yes)))
  (pin "1")
  (pin "2")))
